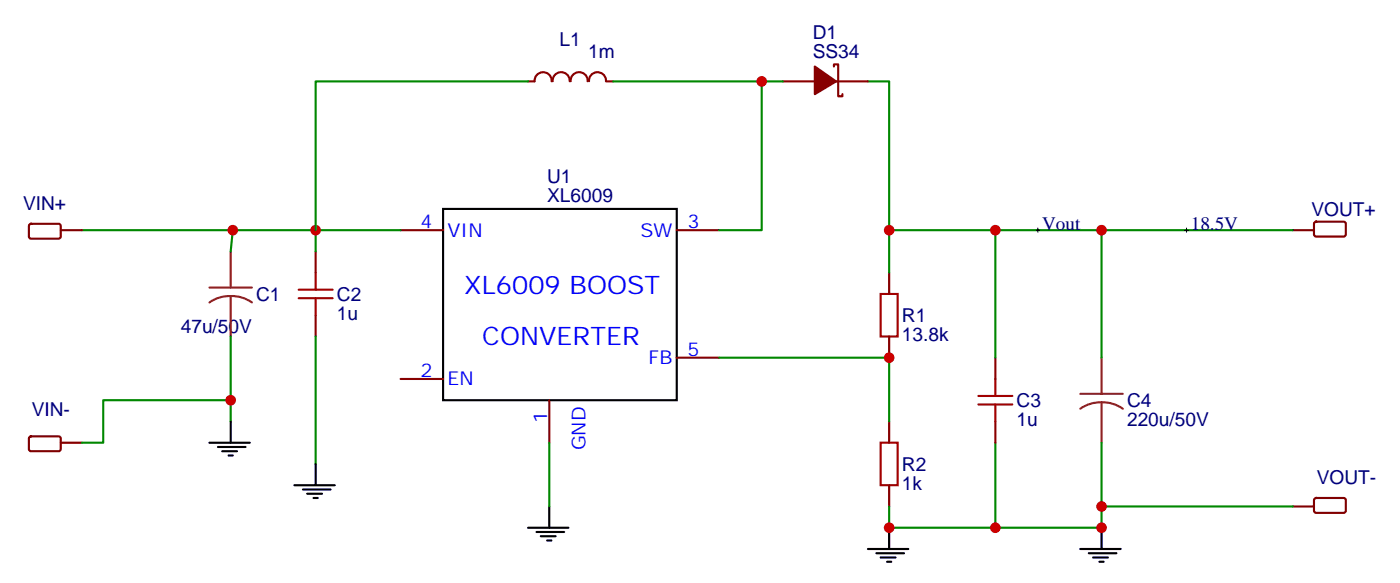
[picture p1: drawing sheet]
<svg xmlns="http://www.w3.org/2000/svg" width="233mm" height="97mm" viewBox="0 0 233 97" stroke-linecap="round" stroke-linejoin="round" font-family="sans-serif">
<path d="M73.6 34.7h38.8v31.7h-38.8z" fill="none" stroke="#000" stroke-width=".35"/>
<path d="M66.5 38.2h7.1M112.4 38.2h7.1M52.4 41.7v3.6M52.4 52.3v3.5M112.4 59.4h7.1M66.5 62.9h7.1M91.2 66.4v7.1" fill="none" stroke="#870000" stroke-width=".35"/>
<path d="M34.8 47.7h7M38.3 49.1a5.7 5.7 0 0 1 3.5 1.1M38.3 49.1a5.8 5.8 0 0 0-3.5 1.1M38.3 41.7v6M38.3 49.1v6.7" fill="none" stroke="#8c2424" stroke-width=".35"/>
<path d="M49.6 49.5h5.6M49.6 48.1h5.6M52.4 45.3v2.8M52.4 49.5v2.8" fill="none" stroke="#a10000" stroke-width=".35"/>
<path d="M13.6 38.2h52.9M38.7 38.2l-.4 3.5M38.3 55.8v14.2" fill="none" stroke="#008700" stroke-width=".35"/>
<circle cx="38.7" cy="38.2" r=".88" fill="#c00"/>
<path d="M52.4 38.2v3.5" fill="none" stroke="#008700" stroke-width=".35"/>
<circle cx="52.4" cy="38.2" r=".88" fill="#c00"/>
<path d="M52.4 55.8v21.2M119.5 59.4h28.2v10.6M91.2 73.5v10.6" fill="none" stroke="#008700" stroke-width=".35"/>
<g fill="none" stroke="#000" stroke-width=".35">
<path d="M34.8 73.5h6.7M36.2 74.2h4.6M36.9 74.9h2.5M38 75.6h.7M38.3 70v3.5M52.4 77v3.5M48.9 80.5h6.7M50.3 81.2h4.6M51 82h2.5M52.1 82.7h.7M87.7 87.6h6.7M89.1 88.3h4.6"/>
<path d="M89.8 89h2.5M90.9 89.7h.7M91.2 84.1v3.5"/>
</g>
<path d="M146.3 48.8h2.8v7h-2.8zM146.3 73.5h2.8v7h-2.8z" fill="none" stroke="#a10000" stroke-width=".35"/>
<path d="M147.7 45.3v3.5M147.7 55.8v3.6M147.7 70v3.5M147.7 80.5v3.6" fill="none" stroke="#870000" stroke-width=".35"/>
<circle cx="147.7" cy="59.4" r=".88" fill="#c00"/>
<path d="M144.1 13.5h3.6v31.8M165.3 73.5v14.1h-17.6v-3.5" fill="none" stroke="#008700" stroke-width=".35"/>
<path d="M144.1 91.1h6.7M145.6 91.8h4.5M146.3 92.5h2.4M147.3 93.2h.7M147.7 87.6v3.5" fill="none" stroke="#000" stroke-width=".35"/>
<path d="M162.5 67.1h5.6M162.5 65.7h5.6M165.3 62.9v2.8M165.3 67.1v2.9" fill="none" stroke="#a10000" stroke-width=".35"/>
<path d="M165.3 59.4v3.5M165.3 70v3.5" fill="none" stroke="#870000" stroke-width=".35"/>
<path d="M183 59.4v6M179.4 65.4h7.1M183 66.8a5.7 5.7 0 0 1 3.5 1M183 66.8a5.8 5.8 0 0 0-3.6 1M183 66.8v6.7" fill="none" stroke="#8c2424" stroke-width=".35"/>
<circle cx="147.7" cy="87.6" r=".88" fill="#c00"/>
<path d="M147.7 38.2h17.6v21.2" fill="none" stroke="#008700" stroke-width=".35"/>
<circle cx="147.7" cy="38.2" r=".88" fill="#c00"/>
<path d="M165.3 38.2h17.7v21.2" fill="none" stroke="#008700" stroke-width=".35"/>
<circle cx="165.3" cy="38.2" r=".88" fill="#c00"/>
<path d="M183 73.5v14.1h-17.7" fill="none" stroke="#008700" stroke-width=".35"/>
<path d="M179.4 91.1h6.7M180.8 91.8h4.6M181.5 92.5h2.5M182.6 93.2h.7M183 87.6v3.5" fill="none" stroke="#000" stroke-width=".35"/>
<g fill="#c00">
<circle cx="165.3" cy="87.6" r=".88"/>
<circle cx="183" cy="87.6" r=".88"/>
</g>
<path d="M87.7 13.5h1.1M88.8 13.5a1.41 1.41 0 0 1 1.4-1.5 1.41 1.41 0 0 1 1.4 1.5M91.8 13.5a1.41 1.41 0 0 1 1.4-1.5 1.41 1.41 0 0 1 1.4 1.5M94.8 13.5a1.41 1.41 0 0 1 1.4-1.5 1.41 1.41 0 0 1 1.4 1.5M97.8 13.5a1.41 1.41 0 0 1 1.4-1.5 1.41 1.41 0 0 1 1.4 1.5M100.8 13.5h1M130 13.5h5.3M138.5 11v-.3h.7v5.3h.7v-.4M138.9 13.5h5.2" fill="none" stroke="#870000" stroke-width=".35"/>
<path d="M87.7 13.5h-35.3v24.7M101.8 13.5h24.7v24.7h-7M126.5 13.5h3.5" fill="none" stroke="#008700" stroke-width=".35"/>
<path d="M172 38.2h.7M172.4 37.9v.7" fill="none" stroke="#000" stroke-width=".17"/>
<path d="M135.3 11l3.6 2.5-3.6 2.1z" fill="#870000" stroke="#870000" stroke-width=".35"/>
<circle cx="126.5" cy="13.5" r=".88" fill="#c00"/>
<path d="M4.9 37.3l.3-.2 4.7 .1 .2 .3-.1 1.9-.3 .2h-4.7l-.2-.3z" fill="#fff" stroke="#800000" stroke-width=".35"/>
<path d="M10.1 38.2h3.5" fill="none" stroke="#800000" stroke-width=".35"/>
<path d="M4.9 72.6l.3-.2 4.7 .1 .2 .3-.1 1.9-.3 .2-4.7-.1-.2-.3z" fill="#fff" stroke="#800000" stroke-width=".35"/>
<path d="M10.1 73.5h3.5" fill="none" stroke="#800000" stroke-width=".35"/>
<path d="M218.3 37l.3-.2h4.7l.2 .3v2l-.3 .2-4.8-.1-.2-.3z" fill="#fff" stroke="#800000" stroke-width=".35"/>
<path d="M214.7 38.2h3.5" fill="none" stroke="#800000" stroke-width=".35"/>
<path d="M218.3 82.8l.3-.1h4.7l.2 .3v2l-.3 .1h-4.8l-.2-.3z" fill="#fff" stroke="#800000" stroke-width=".35"/>
<path d="M214.7 84.1h3.5" fill="none" stroke="#800000" stroke-width=".35"/>
<path d="M183 38.2h31.7" fill="none" stroke="#008700" stroke-width=".35"/>
<circle cx="183" cy="38.2" r=".88" fill="#c00"/>
<path d="M183 84.1h31.7" fill="none" stroke="#008700" stroke-width=".35"/>
<circle cx="183" cy="84.1" r=".88" fill="#c00"/>
<path d="M38.3 66.4h-21.2v7.1h-3.5" fill="none" stroke="#008700" stroke-width=".35"/>
<circle cx="38.3" cy="66.4" r=".88" fill="#c00"/>
<path d="M196.7 38.2h.7M197.1 37.9v.7" fill="none" stroke="#000" stroke-width=".17"/>
<g font-size="4.2" fill="#00f">
<text x="77.1" y="48.8">XL6009 BOOST</text>
<text x="80.1" y="57.3">CONVERTER</text>
</g>
<g font-size="3.2" fill="#000080">
<text x="92.9" y="7.7">L1</text>
<text x="97.7" y="9.6">1m</text>
<text x="135" y="9.6">SS34</text>
<text x="135" y="6.5">D1</text>
<text x="3.8" y="34.9">VIN+</text>
<text x="90.9" y="33.5">XL6009</text>
<text x="90.9" y="30.3">U1</text>
<text x="217.8" y="35.9">VOUT+</text>
<text x="173.1" y="38.2">Vout</text>
<text x="197.8" y="38.2">18.5V</text>
<text x="42.5" y="49.9">C1</text>
<text x="56" y="53.1">1u</text>
<text x="56" y="49.9">C2</text>
<text x="149.8" y="53.5">R1</text>
<text x="30" y="55.2">47u/50V</text>
<text x="149.8" y="56.6">13.8k</text>
<text x="5.3" y="69">VIN-</text>
<text x="168.8" y="70.7">1u</text>
<text x="168.8" y="67.6">C3</text>
<text x="187.2" y="70.7">220u/50V</text>
<text x="187.2" y="67.6">C4</text>
<text x="149.8" y="81.3">1k</text>
<text x="149.8" y="78.2">R2</text>
<text x="218.7" y="80.4">VOUT-</text>
</g>
<g font-size="3.2" fill="#00f">
<text x="69.8" y="37.9">4</text>
<text x="74.3" y="39.3">VIN</text>
<text x="106.4" y="39.3">SW</text>
<text x="114.2" y="37.9">3</text>
<text x="114.2" y="59">5</text>
<text x="69.8" y="62.5">2</text>
<text x="74.3" y="64">EN</text>
<text x="107.7" y="60.4">FB</text>
<text x="90.9" y="70.2" transform="rotate(-90 90.9 70.2)">1</text>
<text x="97.2" y="74.8" transform="rotate(-90 97.2 74.8)">GND</text>
</g>
</svg>
